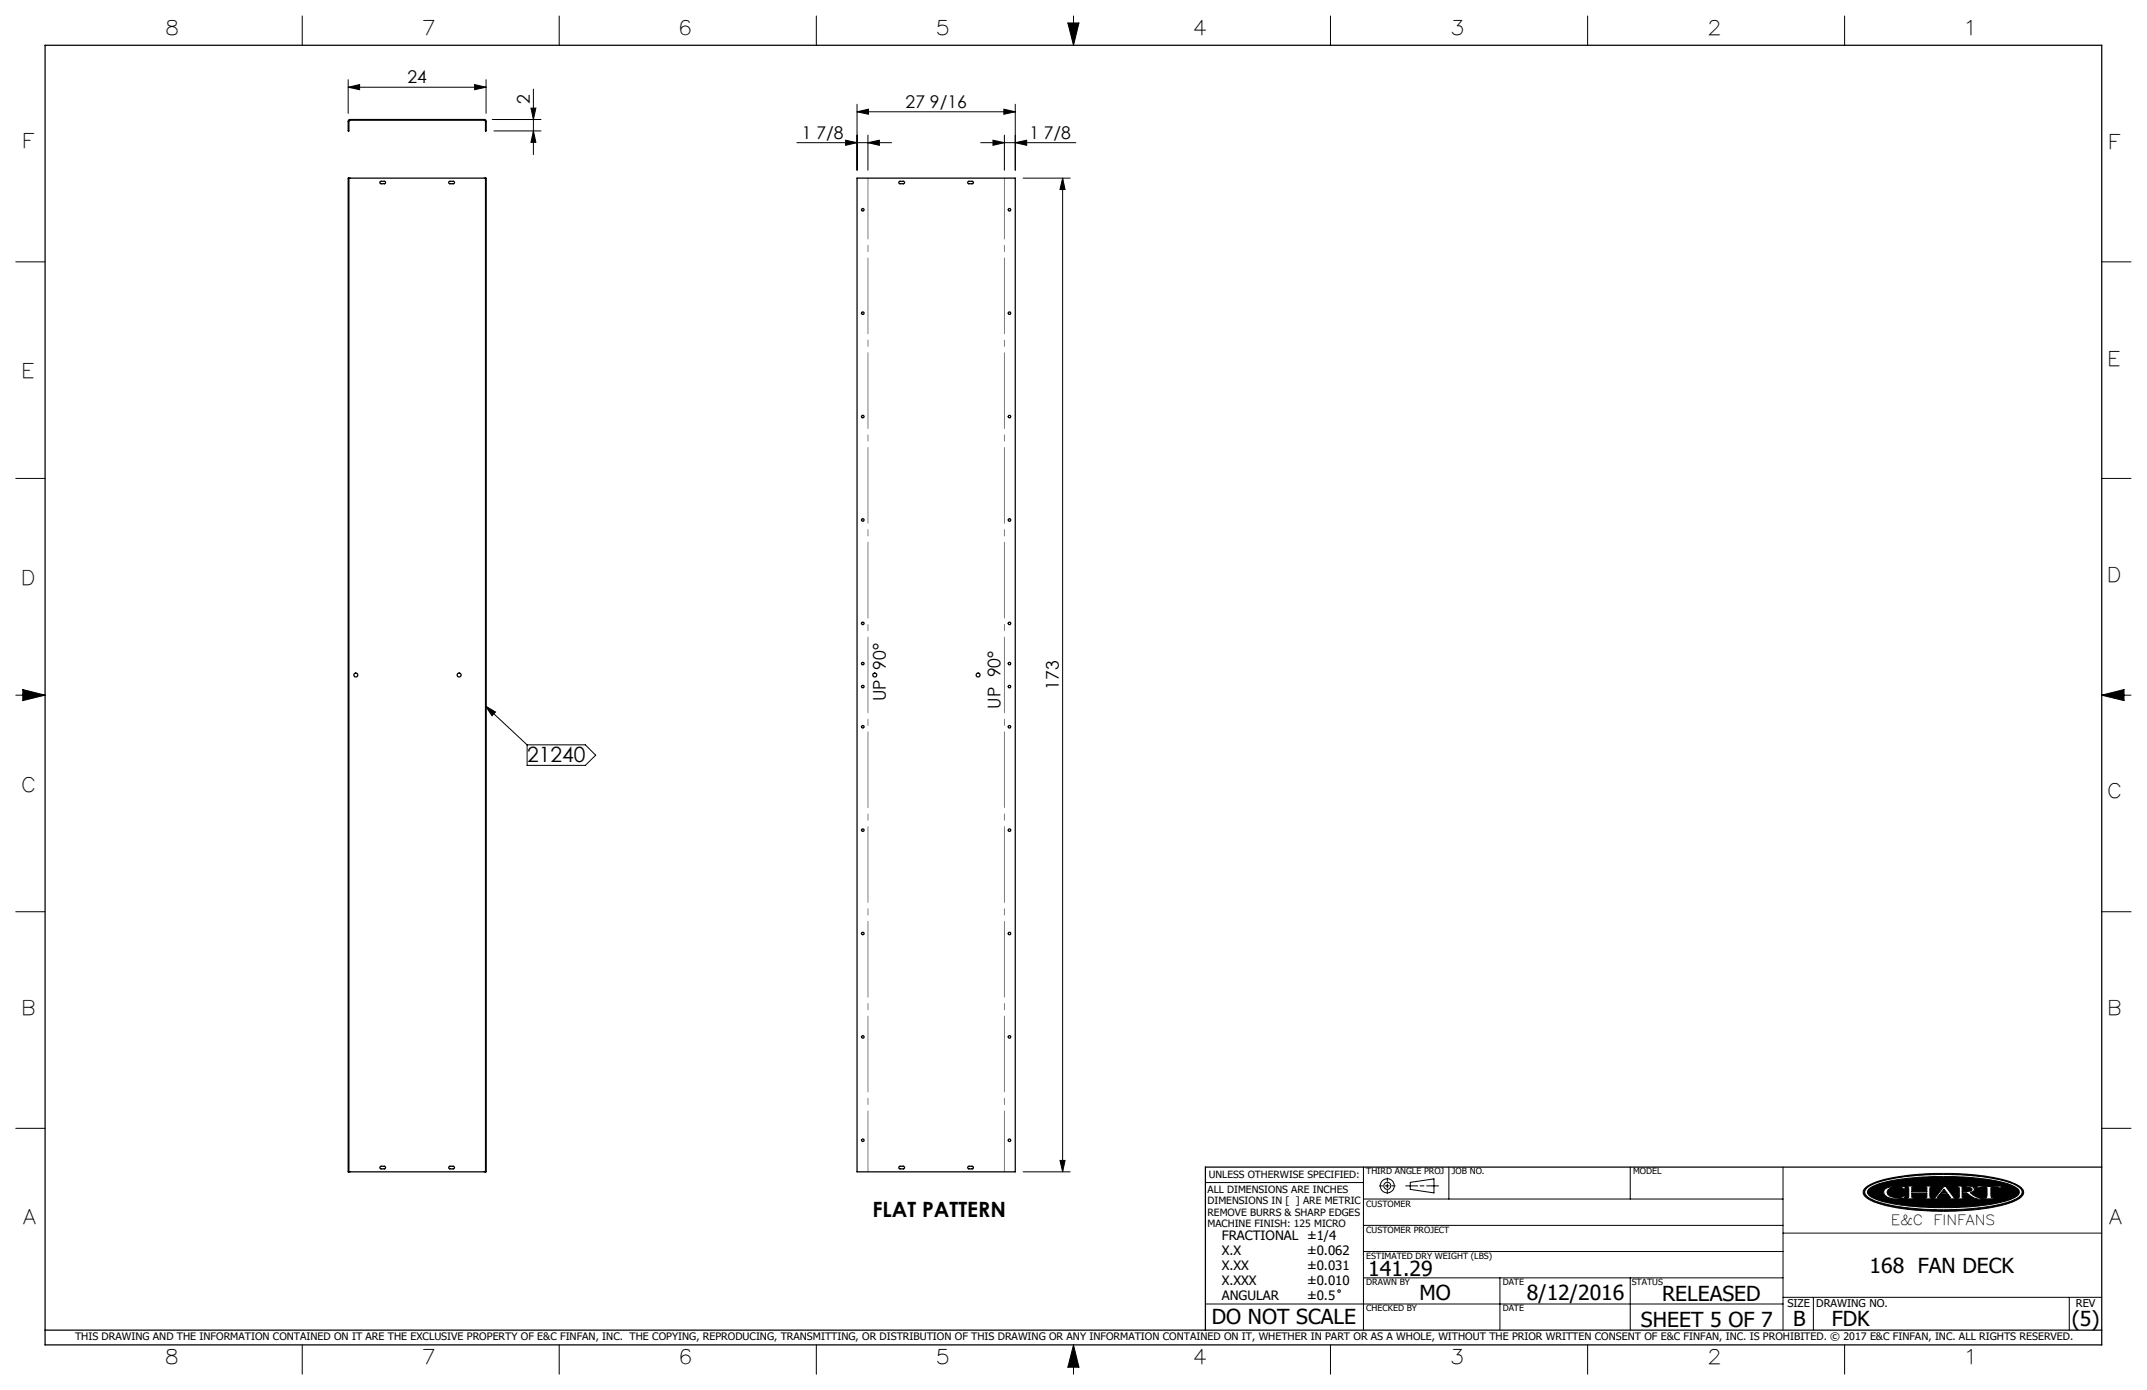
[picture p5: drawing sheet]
<svg xmlns="http://www.w3.org/2000/svg" width="432mm" height="279mm" viewBox="0 0 432 279" stroke-linecap="round" stroke-linejoin="round" font-family="sans-serif">
<g fill="none" stroke="#000" stroke-width=".2">
<path d="M60.8 3.2v5.9M70 17.5l2.3-.5v1zM70 16v6.8M70 17.5h27.8M95.5 17l2.3 .5-2.3 .5zM97.8 16v6.8M107.3 17.9v13.2M112.5 3.2v5.9M164.2 3.2v5.9M214.8 4.6h2.2l-1.1 4.5zM215.9 3.2v5.9M267.6 3.2v5.9"/>
<path d="M319.3 3.2v5.9M371 3.2v5.9M99 24h9.8M99.3 26.3h9.5M106.8 21.7h1l-.5 2.3zM107.3 26.3l.5 2.3h-1zM160.3 28.7h19M170.1 28.2l2.3 .5-2.3 .5zM172.4 22.5l2.3-.6v1.1zM172.4 21v13.2M172.4 22.5h31.8M174.6 28.7l2.2-.5v1z"/>
<path d="M174.6 27.2v7M197.2 28.7h19.2M199.7 28.2l2.3 .5-2.3 .5zM201.9 21.9l2.3 .6-2.3 .5zM202 27.2v7M204.2 28.7l2.3-.5v1zM204.2 21v13.2M205.8 35.8h9.4M213.7 35.8l.5 2.3h-1zM213.7 35.8v199.7M3.2 52.6h5.9M422.7 52.6h5.9"/>
<path d="M3.2 96.2h5.9M422.7 96.2h5.9M3.2 139.7h5.9M4.6 138.6l4.5 1.1-4.5 1.1zM422.7 139.7h5.9M422.7 139.7l4.5-1.1v2.2zM97.6 141.9l2.1 1.2-.7 .8zM97.6 141.9l8.4 7.8M106 149.7h11.7l2.1 2.1-2.1 2h-11.7zM3.2 183.3h5.9M422.7 183.3h5.9M3.2 226.8h5.9"/>
<path d="M205.8 235.5h9.4M213.2 233.3h1l-.5 2.2zM242.4 237.7h31.8M274.2 234.6v32.8M277.4 238.4h.7M278.6 238.4h.8M279 236.8v.7M279 238v.8M279 239.3v.6M279.9 238.4h.7M282.7 238.4h2.4M283.6 237.7l4.8-.7v2.8l-4.8-.7z"/>
<path d="M285.6 238.4h.8M286.9 238.4h2.4M291.4 234.6v6.4M327.9 234.6v6.4M358.6 234.6v32.8M375.3 238.7a16.2 16.2 0 0 1 7.4-2.3 55.4 55.4 0 0 1 21.3 1.1l1.9 .8a1.36 1.36 0 0 1 1.1 1.1 1.36 1.36 0 0 1-.7 1.4 23 23 0 0 1-9.9 2.4l-.5 .1a53.3 53.3 0 0 1-18.2-1.4 4.1 4.1 0 0 1-3-2 1.17 1.17 0 0 1 .6-1.2zM375.4 238.9a12.3 12.3 0 0 1 6-2.1 59.4 59.4 0 0 1 22.1 .7 4.5 4.5 0 0 1 3.1 1.9 1.36 1.36 0 0 1-.9 1.5 27.8 27.8 0 0 1-10.4 2.1l-1.1 .1a48.8 48.8 0 0 1-17.3-1.8l-1.5-.9a.94 .94 0 0 1 0-1.5zM375.8 239a15.4 15.4 0 0 1 7.6-2.1l3.6-.3 3.3-.1a44.5 44.5 0 0 1 14.2 1.7l.8 .4a1.03 1.03 0 0 1 .8 1 1.03 1.03 0 0 1-.8 1 25.5 25.5 0 0 1-9.5 2l-5 .1a43.6 43.6 0 0 1-13.5-1.6l-1.3-.8a.79 .79 0 0 1-.2-1.3zM379 239.1a5 5 0 0 1 3.5-.6h.7l-.2 .6-.5-.4a3.4 3.4 0 0 0-2.8 .4l-.2 .5 .2 .5a3.1 3.1 0 0 0 2.8 .5l.4-.3h.3l-.2 .5-.7 .1a3.6 3.6 0 0 1-3.3-.8l-.2-.6zM383.5 238.4h1.6v.2l-.6 .1v.8h3v-.8l-.5-.1v-.2h1.5v.2l-.3 .1-.1 .4 .1 1.5v.1l.3 .1v.2h-1.5v-.2h.4l.1-.2v-.8h-3v.8l.1 .2h.5v.2h-1.6v-.2l.3-.1 .1-.1v-1.5v-.4l-.4-.1zM391 239l.6 .9h-1.3zM391 238.4h.3l1.7 2.3 .5 .1v.2h-1.6v-.2l.4-.1-.5-.6h-1.7l-.5 .7h.6v.2h-1.5v-.2l.5-.1z"/>
<path d="M393.6 238.4h2.3l.9 .2 .3 .4-.2 .5-.7 .2 1.2 .9 1.1 .2v.2a4.2 4.2 0 0 1-2.9-1.1l-1-.1v.9l.6 .1v.2h-1.6v-.2h.3l.2-.2v-1.8l-.5-.2zM394.6 238.6h.9l.9 .2 .2 .3-.2 .3-1.8 .1zM397.9 238.3l1 .2 3.7-.1-.3 .5h-.2l-.1-.2h-1.6l.1 1.9 .6 .2v.2h-2.2v-.2l.7-.2v-1.8l-1.6-.1-.2 .2h-.3zM402.1 238.9h.1M422.7 226.8h5.9M274.2 256.9h84.4M274.2 251.6h84.4M274.2 246.3h84.4M274.2 241h84.4M301.7 256.9v10.5M327.9 256.9v10.5M358.6 247.9h64.1"/>
<path d="M60.8 270.3v5.9M112.5 270.3v5.9M164.2 270.3v5.9M215.9 270.3v5.9M215.9 270.3l1.1 4.5h-2.2zM242.4 262.1h116.2M267.6 270.3v5.9M319.3 270.3v5.9M358.6 260.8h64.1M364.7 260.8v6.6M371 270.3v5.9M416.2 260.8v6.6"/>
<circle cx="279" cy="238.4" r=".71"/>
<circle cx="279" cy="238.4" r="1.41"/>
<circle cx="269.3" cy="259.5" r=".25"/>
</g>
<g fill="none" stroke="#000" stroke-width=".25">
<path d="M9.1 9.1h413.6v261.2h-413.6zM70.1 24.1l.2-.1h27.2l.3 .3v2h-.2v-1.9l-.2-.3h-27.1l-.1 .2v2h-.2zM70.2 35.8h27.4M70.2 35.8h-.2v199.7h.2M70.2 35.8v199.7M76.4 36.5l1-.1 .1 .2-.1 .3h-.7a.25 .25 0 0 1-.3-.1 .25 .25 0 0 1 0-.3zM90.3 36.5l.9-.1 .2 .4-.2 .1h-.7l-.3-.1zM97.6 35.8h.2v199.7h-.2M97.6 35.8v199.7M172.4 35.8h31.8v199.7h-31.8zM180.8 36.5l1-.1 .1 .4-.1 .1h-.9l-.1-.1zM194.7 36.5l.8-.1a.25 .25 0 0 1 .3 .3 .25 .25 0 0 1-.3 .2h-.7l-.2-.1z"/>
<path d="M70.2 235.5h27.4M76.5 234.5h.9l.1 .3-.1 .1h-.8l-.2-.2zM90.4 234.5l.8-.1 .2 .4-.2 .1h-.7l-.3-.1zM180.9 234.5l.8-.1 .2 .4-.1 .1h-.9l-.1-.1zM194.7 234.5l.8-.1 .3 .3-.2 .2h-.8l-.2-.1zM422.7 234.6h-180.3v32.8M9.1 267.4h413.6"/>
<circle cx="173.5" cy="42.2" r=".26"/>
<circle cx="203" cy="42.2" r=".26"/>
<circle cx="173.5" cy="63" r=".26"/>
<circle cx="203" cy="63" r=".26"/>
<circle cx="173.5" cy="83.7" r=".26"/>
<circle cx="203" cy="83.7" r=".26"/>
<circle cx="173.5" cy="104.5" r=".26"/>
<circle cx="203" cy="104.5" r=".26"/>
<circle cx="71.6" cy="135.7" r=".4"/>
<circle cx="92.4" cy="135.7" r=".39"/>
<circle cx="173.5" cy="138" r=".25"/>
<circle cx="173.5" cy="125.3" r=".25"/>
<circle cx="173.5" cy="133.4" r=".25"/>
<circle cx="175.9" cy="135.7" r=".39"/>
<circle cx="196.7" cy="135.7" r=".39"/>
<circle cx="203" cy="138" r=".25"/>
<circle cx="203" cy="125.3" r=".25"/>
<circle cx="203" cy="133.4" r=".25"/>
<circle cx="173.5" cy="146.1" r=".25"/>
<circle cx="203" cy="146.1" r=".25"/>
<circle cx="173.5" cy="166.9" r=".25"/>
<circle cx="203" cy="166.9" r=".25"/>
<circle cx="173.5" cy="187.6" r=".25"/>
<circle cx="203" cy="187.6" r=".25"/>
<circle cx="173.5" cy="208.4" r=".25"/>
<circle cx="203" cy="208.4" r=".25"/>
<circle cx="173.5" cy="229.2" r=".25"/>
<circle cx="203" cy="229.2" r=".25"/>
</g>
<g fill="#000">
<path d="M383.5 238.4v.2h.3l.1 .2v1.8l-.1 .1-.3 .1v.2h1.6v-.2h-.5l-.1-.2v-.8h3v.9l-.5 .1v.2h1.5v-.2l-.3-.1-.1-.2v-1.6l.1-.3h.3v-.2h-1.5v.2l.5 .1v.8h-3v-.8l.6-.1v-.2zM391 238.4l-1.8 2.3-.5 .1v.2h1.5v-.2h-.6l.5-.7h1.7l.5 .6-.4 .1v.2h1.6v-.2l-.5-.1-1.7-2.3zM393.6 238.4v.2l.5 .2v1.8l-.2 .2h-.3v.2h1.6v-.2l-.6-.1v-.9l1 .1a3.7 3.7 0 0 0 2.9 1.1v-.2a3.4 3.4 0 0 1-2.3-1.1 .68 .68 0 0 0 .8-.2 .68 .68 0 0 0 0-.8l-.7-.3zM397.9 238.3l-.4 .6h.3l.2-.2 1.6 .1v1.8l-.2 .2h-.5v.2h2.2v-.2h-.5l-.2-.3v-1.7l1.6-.1 .1 .2h.2l.3-.5-4 .1zM375.8 239a13.3 13.3 0 0 1 6.5-2l2.7-.3 3.8-.2 7.5 .2a24.3 24.3 0 0 1 9.1 2 1.01 1.01 0 0 1 .7 .9 1.01 1.01 0 0 1-.7 1 21.9 21.9 0 0 1-8.6 1.9l-3.9 .2h-4.1l-3.8-.2a21.2 21.2 0 0 1-8.8-2l-.4-.3-.2-.5zM379.1 239a1.04 1.04 0 0 0 .7 1.7 7 7 0 0 0 3.2 .1l.2-.5h-.3l-.5 .4a2.56 2.56 0 0 1-2.8-.8 1.28 1.28 0 0 1 1.4-1.3h.2a1.49 1.49 0 0 1 1.4 .2l.4 .3 .2-.6h-.6a4.7 4.7 0 0 0-3.5 .5zM375.3 238.7a17.5 17.5 0 0 1 7.8-2.4l5.1-.4h4.8a34.5 34.5 0 0 1 12.5 2.2l.4 .2a1.36 1.36 0 0 1 .9 2 9.1 9.1 0 0 1-5.1 2.2l-.4 .1a58.1 58.1 0 0 1-23.1-.6 5.6 5.6 0 0 1-3.4-1.9v-.8zM375.3 238.9a1.14 1.14 0 0 0 .6 1.9 24 24 0 0 0 9.3 2.1l4.6 .3 3.7-.1a33.7 33.7 0 0 0 11.9-2.1l.4-.2a1.19 1.19 0 0 0 .9-1.2 1.19 1.19 0 0 0-.9-1.1 21.6 21.6 0 0 0-8.8-2.1l-5.1-.3-4.7 .1a30.2 30.2 0 0 0-11.1 2.1z" fill-rule="evenodd"/>
<path d="M215.9 270.3l-1.1 4.5h2.2zM214.8 4.6h2.2l-1.1 4.5zM4.6 138.6l4.5 1.1-4.5 1.1zM422.7 139.7l4.5-1.1v2.2zM391 239l-.7 .9h1.3zM394.6 238.6v.9l1.7-.1a.38 .38 0 0 0 .3-.4 .38 .38 0 0 0-.5-.3z" fill-rule="evenodd"/>
</g>
<path d="M202 35.8v199.7M174.6 235.5v-199.7" fill="none" stroke="#808080" stroke-width=".2" stroke-dasharray="15.2 1.3 1.3 1.3" stroke-dashoffset="3"/>
<g fill="#000">
<path d="M97.6 141.9l2.1 1.2-.7 .8z"/>
<path d="M95.5 17l2.3 .5-2.3 .5zM70 17.5l2.3-.5v1z"/>
<path d="M107.3 26.3l.5 2.3h-1zM106.8 21.7h1l-.5 2.3z"/>
<path d="M199.7 28.2l2.3 .5-2.3 .5zM204.2 28.7l2.3-.5v1z"/>
<path d="M201.9 21.9l2.3 .6-2.3 .5zM172.4 22.5l2.3-.6v1.1zM174.6 28.7l2.2-.5v1zM170.1 28.2l2.3 .5-2.3 .5z"/>
<path d="M213.2 233.3h1l-.5 2.2zM213.7 35.8l.5 2.3h-1z"/>
</g>
<g font-size="4.2">
<text x="106" y="153.3">21240</text>
<text x="175.5" y="244.6">FLAT PATTERN</text>
<text x="275.2" y="256.5">141.29</text>
<text x="376" y="255.9">168 FAN DECK</text>
<text x="285.5" y="261.4">MO</text>
<text x="307.1" y="261.3">8/12/2016</text>
<text x="334.3" y="261.6">RELEASED</text>
<text x="243.7" y="266.1">DO NOT SCALE</text>
<text x="330" y="266.7">SHEET 5 OF 7</text>
<text x="360.6" y="266.5">B</text>
<text x="368.4" y="266.6">FDK</text>
<text x="416.7" y="266.5">(5)</text>
</g>
<g font-size="4">
<text x="33.6" y="7.1">8</text>
<text x="85.2" y="7.1">7</text>
<text x="137" y="7.1">6</text>
<text x="188.6" y="7.1">5</text>
<text x="240.3" y="7.1">4</text>
<text x="292.1" y="7.1">3</text>
<text x="343.8" y="7.1">2</text>
<text x="395.7" y="7.1">1</text>
<text x="4.9" y="29.8">F</text>
<text x="424.5" y="29.9">F</text>
<text x="4.8" y="76">E</text>
<text x="424.3" y="73.5">E</text>
<text x="4.7" y="117.7">D</text>
<text x="424.2" y="116.9">D</text>
<text x="4.7" y="159.3">C</text>
<text x="424.2" y="160.4">C</text>
<text x="4.8" y="204">B</text>
<text x="424.3" y="204">B</text>
<text x="4.8" y="246.1">A</text>
<text x="424.3" y="246">A</text>
<text x="33.6" y="274.3">8</text>
<text x="85.2" y="274.3">7</text>
<text x="137" y="274.3">6</text>
<text x="188.6" y="274.3">5</text>
<text x="240.3" y="274.3">4</text>
<text x="292.1" y="274.3">3</text>
<text x="343.8" y="274.3">2</text>
<text x="395.8" y="274.3">1</text>
</g>
<g font-size="3.5">
<text x="82" y="16.7">24</text>
<text x="106.5" y="20.8" transform="rotate(-90 106.5 20.8)">2</text>
<text x="182.1" y="21.7">27 9/16</text>
<text x="161.3" y="27.9">1 7/8</text>
<text x="207" y="27.9">1 7/8</text>
<text x="178.2" y="141" transform="rotate(-90 178.2 141)">UP 90°</text>
<text x="201.2" y="142.5" transform="rotate(-90 201.2 142.5)">UP 90°</text>
<text x="213" y="138.6" transform="rotate(-90 213 138.6)">173</text>
</g>
<g font-size="2.8">
<text x="380.3" y="246.2">E&amp;C</text>
<text x="388.9" y="246.2">FINFANS</text>
</g>
<g font-size="2.6">
<text x="245.7" y="249.3">FRACTIONAL ±1/4</text>
<text x="245.7" y="252.3">X.X</text>
<text x="245.7" y="255.3">X.XX</text>
<text x="262.9" y="252.3">±0.062</text>
<text x="262.9" y="255.3">±0.031</text>
<text x="245.7" y="258.3">X.XXX</text>
<text x="245.7" y="261.3">ANGULAR</text>
<text x="262.9" y="258.3">±0.010</text>
<text x="262.9" y="261.3">±0.5</text>
</g>
<g font-size="2.2">
<text x="359.5" y="262.8">SIZE</text>
<text x="365.3" y="262.7">DRAWING NO.</text>
<text x="417.5" y="262.8">REV</text>
</g>
<text font-size="2.1" x="15.1" y="269.4">THIS DRAWING AND THE INFORMATION CONTAINED ON IT ARE THE EXCLUSIVE PROPERTY OF E&amp;C FINFAN, INC. THE COPYING, REPRODUCING, TRANSMITTING, OR DISTRIBUTION OF THIS DRAWING OR ANY INFORMATION CONTAINED ON IT, WHETHER IN PART OR AS A WHOLE, WITHOUT THE PRIOR WRITTEN CONSENT OF E&amp;C FINFAN, INC. IS PROHIBITED. © 2017 E&amp;C FINFAN, INC. ALL RIGHTS RESERVED.</text>
<g font-size="2">
<text x="242.9" y="239.8">ALL DIMENSIONS ARE INCHES</text>
<text x="243.1" y="236.8">UNLESS OTHERWISE SPECIFIED:</text>
<text x="242.9" y="242.1">DIMENSIONS IN [ ] ARE METRIC</text>
<text x="242.9" y="244.4">REMOVE BURRS &amp; SHARP EDGES</text>
<text x="242.9" y="246.7">MACHINE FINISH: 125 MICRO</text>
</g>
<g font-size="1.7">
<text x="274.8" y="236.1">THIRD ANGLE PROJ</text>
<text x="292" y="236.1">JOB NO.</text>
<text x="328.5" y="236.1">MODEL</text>
<text x="274.8" y="242.5">CUSTOMER</text>
<text x="274.8" y="247.8">CUSTOMER PROJECT</text>
<text x="274.8" y="253.1">ESTIMATED DRY WEIGHT (LBS)</text>
<text x="274.8" y="258.3">DRAWN BY</text>
<text x="274.8" y="263.6">CHECKED BY</text>
<text x="302.2" y="263.6">DATE</text>
<text x="302.2" y="258.3">DATE</text>
<text x="328.2" y="258.3">STATUS</text>
</g>
</svg>
